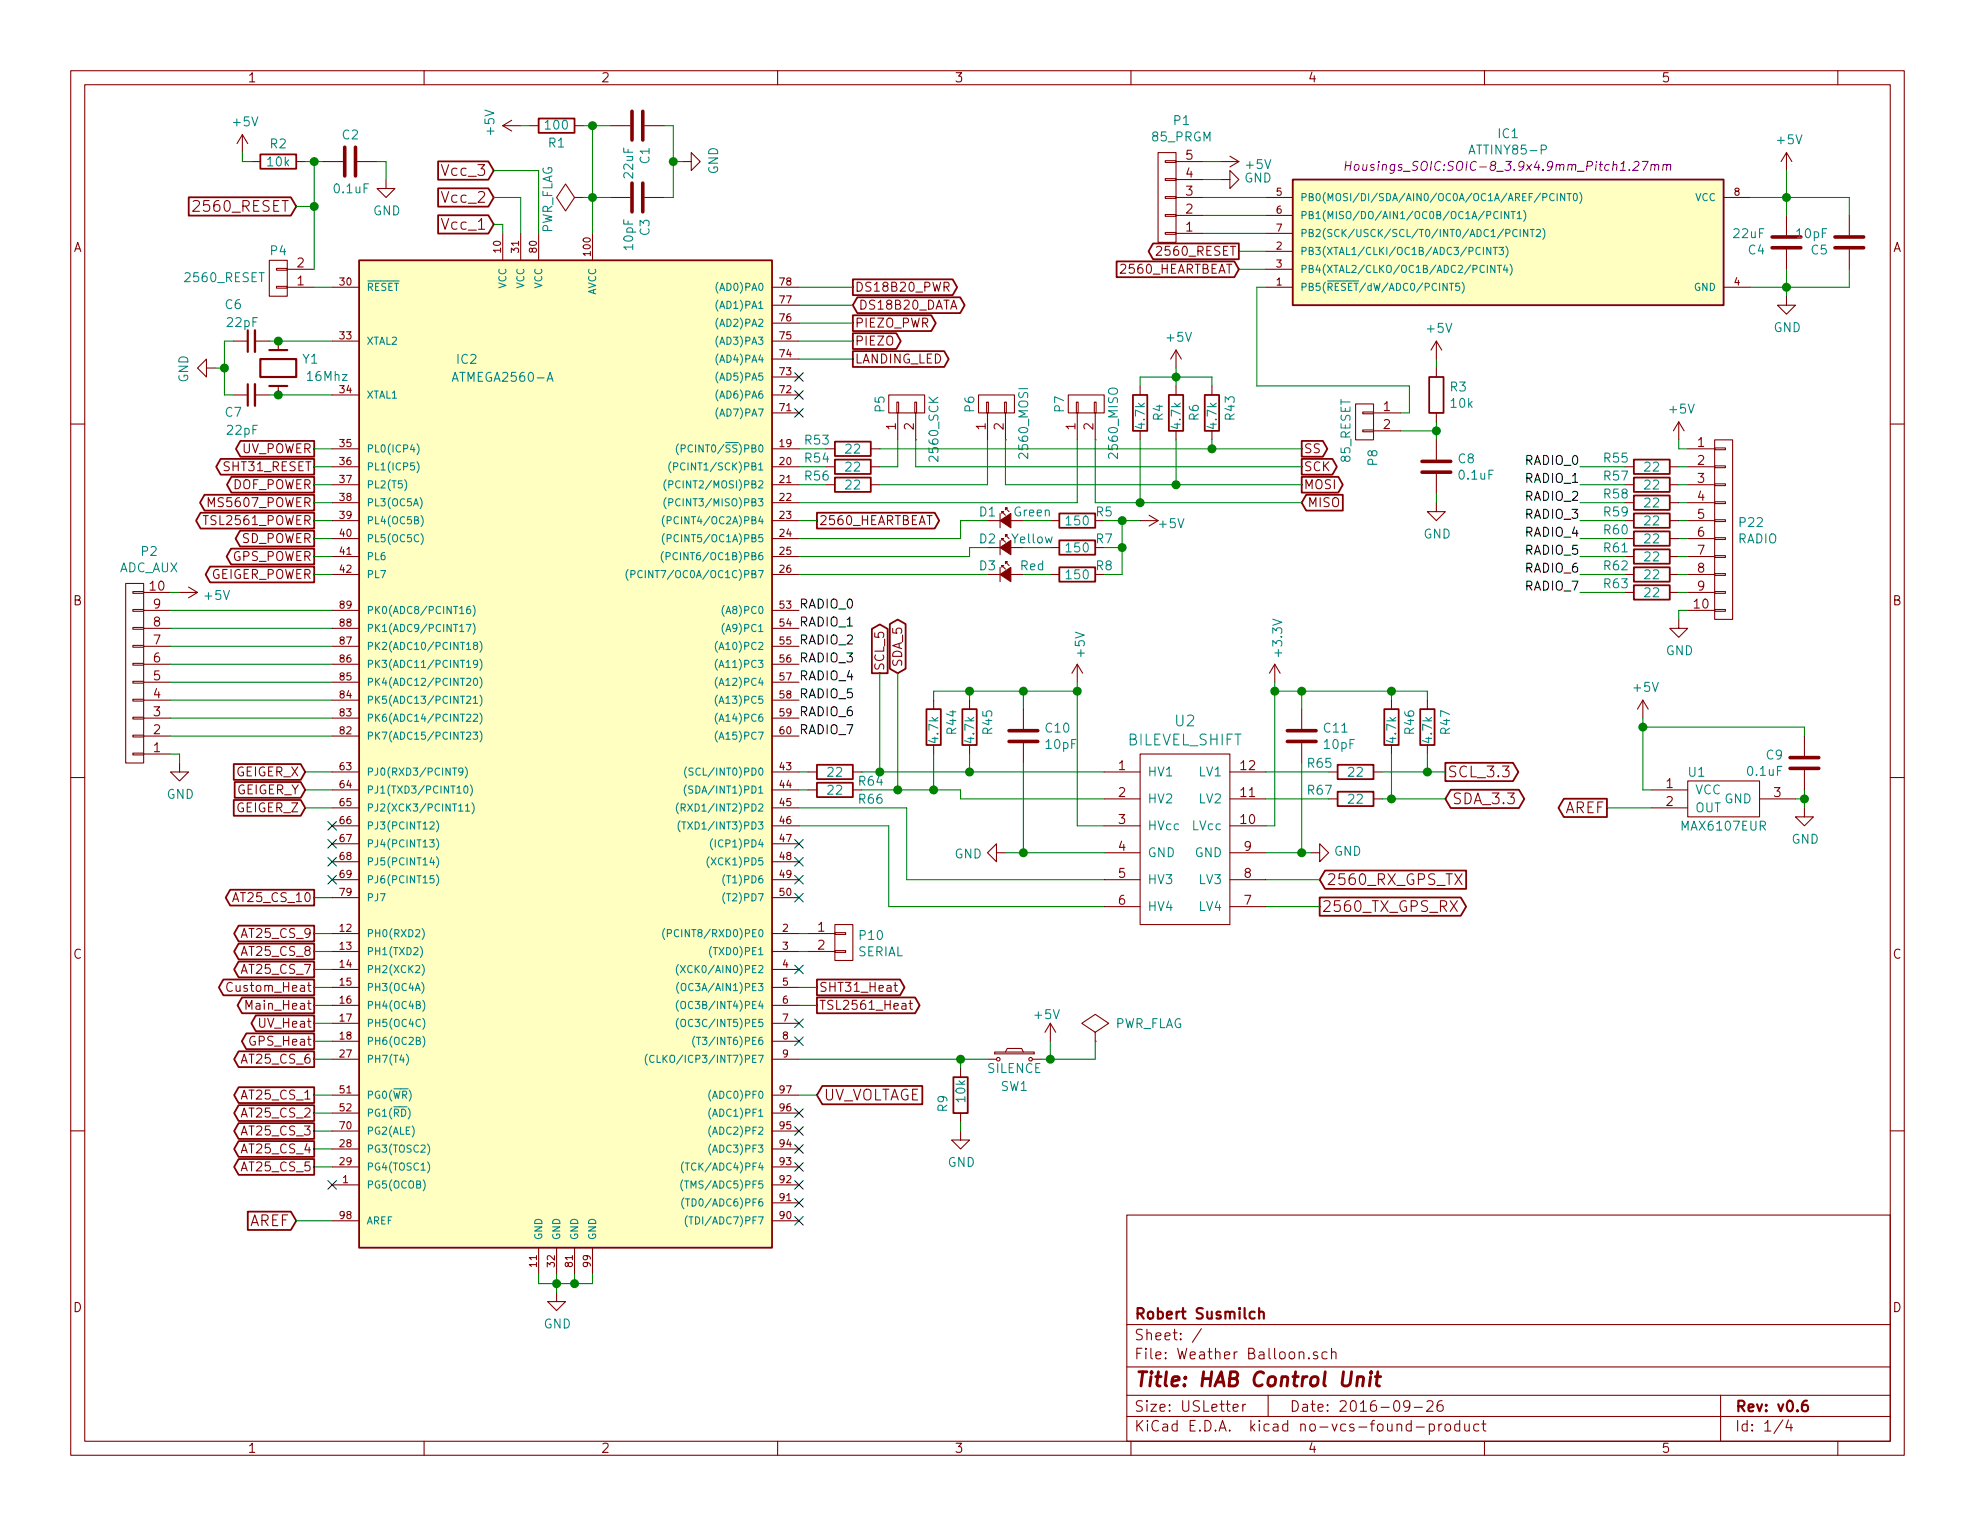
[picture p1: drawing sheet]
EESchema Schematic File Version 2
LIBS:power
LIBS:device
LIBS:transistors
LIBS:conn
LIBS:linear
LIBS:regul
LIBS:74xx
LIBS:cmos4000
LIBS:adc-dac
LIBS:memory
LIBS:xilinx
LIBS:microcontrollers
LIBS:dsp
LIBS:microchip
LIBS:analog_switches
LIBS:motorola
LIBS:texas
LIBS:intel
LIBS:audio
LIBS:interface
LIBS:digital-audio
LIBS:philips
LIBS:display
LIBS:cypress
LIBS:siliconi
LIBS:opto
LIBS:atmel
LIBS:contrib
LIBS:valves
LIBS:Weather
LIBS:Weather Balloon-cache
EELAYER 25 0
EELAYER END
$Descr USLetter 11000 8500
encoding utf-8
Sheet 1 4
Title "HAB Control Unit"
Date "2016-09-26"
Rev "v0.6"
Comp "Robert Susmilch"
Comment1 ""
Comment2 ""
Comment3 ""
Comment4 ""
$EndDescr
$Sheet
S 12350 500  9450 6900
U 57DC68E1
F0 "Heater" 250
F1 "Heater.sch" 250
$EndSheet
Text GLabel 1750 5600 0    50   Output ~ 0
Main_Heat
Text GLabel 1750 5800 0    50   Output ~ 0
GPS_Heat
Text GLabel 1750 5700 0    50   Output ~ 0
UV_Heat
Text GLabel 4550 5600 2    50   Output ~ 0
TSL2561_Heat
Text GLabel 1750 5500 0    50   Output ~ 0
Custom_Heat
$Comp
L ATMEGA2560-A IC2
U 1 1
P 3150 4200
F 0 "IC2" H 2600 6400 50  0000 C CNN
F 1 "ATMEGA2560-A" H 2800 6300 50  0000 C CNN
F 2 "Housings_QFP:TQFP-100_14x14mm_Pitch0.5mm" H 2700 6200 50  0001 C CIN
F 3 "" H 3150 4200 50  0000 C CNN
	1    3150 4200
	1    0    0    -1  
$EndComp
$Comp
L GND #PWR01
U 1 1
P 3100 7200
F 0 "#PWR01" H 3100 6950 50  0001 C CNN
F 1 "GND" H 3105 7027 50  0000 C CNN
F 2 "" H 3100 7200 50  0000 C CNN
F 3 "" H 3100 7200 50  0000 C CNN
	1    3100 7200
	1    0    0    -1  
$EndComp
$Comp
L C C1
U 1 1
P 3550 700
F 0 "C1" H 3665 746 50  0000 L CNN
F 1 "22uF" H 3665 655 50  0000 L CNN
F 2 "Capacitors_Tantalum_SMD:TantalC_SizeC_EIA-6032_HandSoldering" H 3588 550 50  0001 C CNN
F 3 "" H 3550 700 50  0000 C CNN
	1    3550 700 
	0    1    1    0   
$EndComp
$Comp
L C C3
U 1 1
P 3550 1100
F 0 "C3" H 3665 1146 50  0000 L CNN
F 1 "10pF" H 3665 1055 50  0000 L CNN
F 2 "Capacitors_SMD:C_1206_HandSoldering" H 3588 950 50  0001 C CNN
F 3 "" H 3550 1100 50  0000 C CNN
	1    3550 1100
	0    1    1    0   
$EndComp
$Comp
L GND #PWR02
U 1 1
P 3800 900
F 0 "#PWR02" H 3800 650 50  0001 C CNN
F 1 "GND" H 3805 727 50  0000 C CNN
F 2 "" H 3800 900 50  0000 C CNN
F 3 "" H 3800 900 50  0000 C CNN
	1    3800 900 
	0    -1   -1   0   
$EndComp
Text GLabel 1650 6800 0    60   Input ~ 0
AREF
$Comp
L Crystal Y1
U 1 1
P 1550 2050
F 0 "Y1" V 1596 1919 50  0000 R CNN
F 1 "16Mhz" V 1500 1900 50  0000 R CNN
F 2 "Personal:HC-49V" H 1550 2050 50  0001 C CNN
F 3 "" H 1550 2050 50  0000 C CNN
	1    1550 2050
	0    -1   -1   0   
$EndComp
$Comp
L C_Small C7
U 1 1
P 1400 2200
F 0 "C7" V 1300 2300 50  0000 C CNN
F 1 "22pF" V 1200 2250 50  0000 C CNN
F 2 "Capacitors_ThroughHole:C_Disc_D3_P2.5" H 1400 2200 50  0001 C CNN
F 3 "" H 1400 2200 50  0000 C CNN
	1    1400 2200
	0    -1   -1   0   
$EndComp
$Comp
L C_Small C6
U 1 1
P 1400 1900
F 0 "C6" V 1600 2000 50  0000 C CNN
F 1 "22pF" V 1500 1950 50  0000 C CNN
F 2 "Capacitors_ThroughHole:C_Disc_D3_P2.5" H 1400 1900 50  0001 C CNN
F 3 "" H 1400 1900 50  0000 C CNN
	1    1400 1900
	0    -1   -1   0   
$EndComp
$Comp
L GND #PWR03
U 1 1
P 1200 2050
F 0 "#PWR03" H 1200 1800 50  0001 C CNN
F 1 "GND" H 1205 1877 50  0000 C CNN
F 2 "" H 1200 2050 50  0000 C CNN
F 3 "" H 1200 2050 50  0000 C CNN
	1    1200 2050
	0    1    1    0   
$EndComp
$Comp
L R R1
U 1 1
P 3100 700
F 0 "R1" V 3000 700 50  0000 C CNN
F 1 "100" V 3100 700 50  0000 C CNN
F 2 "Resistors_SMD:R_1206_HandSoldering" V 3030 700 50  0001 C CNN
F 3 "" H 3100 700 50  0000 C CNN
	1    3100 700 
	0    -1   -1   0   
$EndComp
$Comp
L +5V #PWR04
U 1 1
P 2900 700
F 0 "#PWR04" H 2900 550 50  0001 C CNN
F 1 "+5V" H 2915 873 50  0000 C CNN
F 2 "" H 2900 700 50  0000 C CNN
F 3 "" H 2900 700 50  0000 C CNN
	1    2900 700 
	0    -1   -1   0   
$EndComp
$Comp
L CONN_01X02 P4
U 1 1
P 1550 1550
F 0 "P4" H 1550 1400 50  0000 C CNN
F 1 "2560_RESET" H 1850 1550 50  0000 C CNN
F 2 "Pin_Headers:Pin_Header_Straight_1x02" H 1550 1550 50  0001 C CNN
F 3 "" H 1550 1550 50  0000 C CNN
	1    1550 1550
	-1   0    0    1   
$EndComp
$Comp
L R R2
U 1 1
P 1550 900
F 0 "R2" V 1450 900 50  0000 C CNN
F 1 "10k" V 1550 900 50  0000 C CNN
F 2 "Resistors_SMD:R_1206_HandSoldering" V 1480 900 50  0001 C CNN
F 3 "" H 1550 900 50  0000 C CNN
	1    1550 900 
	0    1    1    0   
$EndComp
$Comp
L C C2
U 1 1
P 1950 900
F 0 "C2" V 1800 850 50  0000 L CNN
F 1 "0.1uF" V 2100 800 50  0000 L CNN
F 2 "Capacitors_SMD:C_1206_HandSoldering" H 1988 750 50  0001 C CNN
F 3 "" H 1950 900 50  0000 C CNN
	1    1950 900 
	0    1    1    0   
$EndComp
$Comp
L GND #PWR05
U 1 1
P 2150 1000
F 0 "#PWR05" H 2150 750 50  0001 C CNN
F 1 "GND" H 2155 827 50  0000 C CNN
F 2 "" H 2150 1000 50  0000 C CNN
F 3 "" H 2150 1000 50  0000 C CNN
	1    2150 1000
	1    0    0    -1  
$EndComp
$Comp
L +5V #PWR06
U 1 1
P 1350 850
F 0 "#PWR06" H 1350 700 50  0001 C CNN
F 1 "+5V" H 1365 1023 50  0000 C CNN
F 2 "" H 1350 850 50  0000 C CNN
F 3 "" H 1350 850 50  0000 C CNN
	1    1350 850 
	1    0    0    -1  
$EndComp
Text GLabel 1650 1150 0    60   Input ~ 0
2560_RESET
$Comp
L BILEVEL_SHIFT U2
U 1 1
P 6600 4650
F 0 "U2" H 6600 5287 60  0000 C CNN
F 1 "BILEVEL_SHIFT" H 6600 5181 60  0000 C CNN
F 2 "Personal:DIP-12_W7.62mm_LongPads_ALL" H 6750 4500 60  0001 C CNN
F 3 "" H 6750 4500 60  0001 C CNN
	1    6600 4650
	1    0    0    -1  
$EndComp
$Comp
L +5V #PWR07
U 1 1
P 6000 3800
F 0 "#PWR07" H 6000 3650 50  0001 C CNN
F 1 "+5V" V 6015 3928 50  0000 L CNN
F 2 "" H 6000 3800 50  0000 C CNN
F 3 "" H 6000 3800 50  0000 C CNN
	1    6000 3800
	1    0    0    -1  
$EndComp
$Comp
L GND #PWR08
U 1 1
P 7300 4750
F 0 "#PWR08" H 7300 4500 50  0001 C CNN
F 1 "GND" V 7305 4622 50  0000 R CNN
F 2 "" H 7300 4750 50  0000 C CNN
F 3 "" H 7300 4750 50  0000 C CNN
	1    7300 4750
	0    -1   -1   0   
$EndComp
$Comp
L GND #PWR09
U 1 1
P 5600 4750
F 0 "#PWR09" H 5600 4500 50  0001 C CNN
F 1 "GND" V 5605 4622 50  0000 R CNN
F 2 "" H 5600 4750 50  0000 C CNN
F 3 "" H 5600 4750 50  0000 C CNN
	1    5600 4750
	0    1    1    0   
$EndComp
$Comp
L CONN_01X02 P10
U 1 1
P 4700 5250
F 0 "P10" H 4777 5291 50  0000 L CNN
F 1 "SERIAL" H 4777 5200 50  0000 L CNN
F 2 "Pin_Headers:Pin_Header_Straight_1x02" H 4700 5250 50  0001 C CNN
F 3 "" H 4700 5250 50  0000 C CNN
	1    4700 5250
	1    0    0    -1  
$EndComp
Text GLabel 8050 4300 2    60   Output ~ 0
SCL_3.3
Text GLabel 8050 4450 2    60   BiDi ~ 0
SDA_3.3
Text GLabel 7350 4900 2    60   Input ~ 0
2560_RX_GPS_TX
Text GLabel 7350 5050 2    60   Output ~ 0
2560_TX_GPS_RX
Text GLabel 4900 3750 1    50   Output ~ 0
SCL_5
Text GLabel 5000 3750 1    50   BiDi ~ 0
SDA_5
$Comp
L CONN_01X02 P5
U 1 1
P 5050 2250
F 0 "P5" H 5100 2400 50  0000 R CNN
F 1 "2560_SCK" H 5100 2100 50  0000 R CNN
F 2 "Pin_Headers:Pin_Header_Straight_1x02" H 5050 2250 50  0001 C CNN
F 3 "" H 5050 2250 50  0000 C CNN
	1    5050 2250
	0    -1   -1   0   
$EndComp
$Comp
L CONN_01X02 P6
U 1 1
P 5550 2250
F 0 "P6" H 5600 2400 50  0000 R CNN
F 1 "2560_MOSI" H 5650 2100 50  0000 R CNN
F 2 "Pin_Headers:Pin_Header_Straight_1x02" H 5550 2250 50  0001 C CNN
F 3 "" H 5550 2250 50  0000 C CNN
	1    5550 2250
	0    -1   -1   0   
$EndComp
$Comp
L CONN_01X02 P7
U 1 1
P 6050 2250
F 0 "P7" H 6100 2400 50  0000 R CNN
F 1 "2560_MISO" H 6150 2100 50  0000 R CNN
F 2 "Pin_Headers:Pin_Header_Straight_1x02" H 6050 2250 50  0001 C CNN
F 3 "" H 6050 2250 50  0000 C CNN
	1    6050 2250
	0    -1   -1   0   
$EndComp
Text GLabel 7250 2800 2    50   Input ~ 0
MISO
Text GLabel 7250 2700 2    50   Output ~ 0
MOSI
Text GLabel 7250 2600 2    50   Output ~ 0
SCK
Text GLabel 4550 5500 2    50   Output ~ 0
SHT31_Heat
$Sheet
S 3850 -3950 4900 3600
U 57E85DBE
F0 "Aux" 100
F1 "Aux.sch" 100
$EndSheet
Text GLabel 4550 6100 2    60   Input ~ 0
UV_VOLTAGE
Text GLabel 1750 2500 0    50   Output ~ 0
UV_POWER
Text GLabel 2750 1250 0    60   Input ~ 0
Vcc_1
Text GLabel 2750 1100 0    60   Input ~ 0
Vcc_2
Text GLabel 2750 950  0    60   Input ~ 0
Vcc_3
$Comp
L ATTINY85-P IC1
U 1 1
P 8400 1350
F 0 "IC1" H 8400 1957 50  0000 C CNN
F 1 "ATTINY85-P" H 8400 1866 50  0000 C CNN
F 2 "Housings_SOIC:SOIC-8_3.9x4.9mm_Pitch1.27mm" H 8400 1775 50  0000 C CIN
F 3 "" H 8400 1350 50  0000 C CNN
	1    8400 1350
	1    0    0    -1  
$EndComp
Text GLabel 4750 1800 2    50   Output ~ 0
PIEZO_PWR
Text GLabel 4750 1900 2    50   Output ~ 0
PIEZO
Text GLabel 4750 2000 2    50   Output ~ 0
LANDING_LED
Text GLabel 4750 1600 2    50   Output ~ 0
DS18B20_PWR
Text GLabel 4750 1700 2    50   BiDi ~ 0
DS18B20_DATA
$Comp
L C C4
U 1 1
P 9950 1350
F 0 "C4" H 10065 1396 50  0000 L CNN
F 1 "22uF" H 10065 1305 50  0000 L CNN
F 2 "Capacitors_Tantalum_SMD:TantalC_SizeC_EIA-6032_HandSoldering" H 9988 1200 50  0001 C CNN
F 3 "" H 9950 1350 50  0000 C CNN
	1    9950 1350
	-1   0    0    1   
$EndComp
$Comp
L C C5
U 1 1
P 10300 1350
F 0 "C5" H 10415 1396 50  0000 L CNN
F 1 "10pF" H 10415 1305 50  0000 L CNN
F 2 "Capacitors_SMD:C_1206_HandSoldering" H 10338 1200 50  0001 C CNN
F 3 "" H 10300 1350 50  0000 C CNN
	1    10300 1350
	-1   0    0    1   
$EndComp
$Comp
L GND #PWR010
U 1 1
P 9950 1650
F 0 "#PWR010" H 9950 1400 50  0001 C CNN
F 1 "GND" H 9955 1477 50  0000 C CNN
F 2 "" H 9950 1650 50  0000 C CNN
F 3 "" H 9950 1650 50  0000 C CNN
	1    9950 1650
	1    0    0    -1  
$EndComp
$Comp
L +5V #PWR011
U 1 1
P 9950 950
F 0 "#PWR011" H 9950 800 50  0001 C CNN
F 1 "+5V" H 9965 1123 50  0000 C CNN
F 2 "" H 9950 950 50  0000 C CNN
F 3 "" H 9950 950 50  0000 C CNN
	1    9950 950 
	1    0    0    -1  
$EndComp
$Comp
L R R3
U 1 1
P 8000 2200
F 0 "R3" H 8070 2246 50  0000 L CNN
F 1 "10k" H 8070 2155 50  0000 L CNN
F 2 "Resistors_SMD:R_1206_HandSoldering" V 7930 2200 50  0001 C CNN
F 3 "" H 8000 2200 50  0000 C CNN
	1    8000 2200
	1    0    0    -1  
$EndComp
$Comp
L C C8
U 1 1
P 8000 2600
F 0 "C8" H 8115 2646 50  0000 L CNN
F 1 "0.1uF" H 8115 2555 50  0000 L CNN
F 2 "Capacitors_SMD:C_1206_HandSoldering" H 8038 2450 50  0001 C CNN
F 3 "" H 8000 2600 50  0000 C CNN
	1    8000 2600
	1    0    0    -1  
$EndComp
$Comp
L +5V #PWR012
U 1 1
P 8000 2000
F 0 "#PWR012" H 8000 1850 50  0001 C CNN
F 1 "+5V" H 8015 2173 50  0000 C CNN
F 2 "" H 8000 2000 50  0000 C CNN
F 3 "" H 8000 2000 50  0000 C CNN
	1    8000 2000
	1    0    0    -1  
$EndComp
$Comp
L GND #PWR013
U 1 1
P 8000 2800
F 0 "#PWR013" H 8000 2550 50  0001 C CNN
F 1 "GND" H 8005 2627 50  0000 C CNN
F 2 "" H 8000 2800 50  0000 C CNN
F 3 "" H 8000 2800 50  0000 C CNN
	1    8000 2800
	1    0    0    -1  
$EndComp
Text GLabel 6900 1400 0    50   Output ~ 0
2560_RESET
Text GLabel 6900 1500 0    50   Input ~ 0
2560_HEARTBEAT
Text GLabel 4550 2900 2    50   Output ~ 0
2560_HEARTBEAT
$Comp
L R R9
U 1 1
P 5350 6100
F 0 "R9" V 5250 6000 50  0000 L CNN
F 1 "10k" V 5350 6050 50  0000 L CNN
F 2 "Resistors_SMD:R_1206_HandSoldering" V 5280 6100 50  0001 C CNN
F 3 "" H 5350 6100 50  0000 C CNN
	1    5350 6100
	1    0    0    -1  
$EndComp
$Comp
L GND #PWR014
U 1 1
P 5350 6300
F 0 "#PWR014" H 5350 6050 50  0001 C CNN
F 1 "GND" H 5355 6127 50  0000 C CNN
F 2 "" H 5350 6300 50  0000 C CNN
F 3 "" H 5350 6300 50  0000 C CNN
	1    5350 6300
	1    0    0    -1  
$EndComp
$Comp
L +5V #PWR015
U 1 1
P 5850 5800
F 0 "#PWR015" H 5850 5650 50  0001 C CNN
F 1 "+5V" H 5750 5950 50  0000 L CNN
F 2 "" H 5850 5800 50  0000 C CNN
F 3 "" H 5850 5800 50  0000 C CNN
	1    5850 5800
	1    0    0    -1  
$EndComp
Text GLabel 1750 2600 0    50   Output ~ 0
SHT31_RESET
Text GLabel 1750 2700 0    50   Output ~ 0
DOF_POWER
Text GLabel 1750 2800 0    50   Output ~ 0
MS5607_POWER
Text GLabel 1750 2900 0    50   Output ~ 0
TSL2561_POWER
Text GLabel 1750 3000 0    50   Output ~ 0
SD_POWER
Text GLabel 1750 3100 0    50   Output ~ 0
GPS_POWER
$Comp
L R R5
U 1 1
P 6000 2900
F 0 "R5" V 5950 3050 50  0000 C CNN
F 1 "150" V 6000 2900 50  0000 C CNN
F 2 "Resistors_SMD:R_1206_HandSoldering" V 5930 2900 50  0001 C CNN
F 3 "" H 6000 2900 50  0000 C CNN
	1    6000 2900
	0    1    1    0   
$EndComp
$Comp
L +5V #PWR016
U 1 1
P 6350 2900
F 0 "#PWR016" H 6350 2750 50  0001 C CNN
F 1 "+5V" V 6365 3073 50  0000 C CNN
F 2 "" H 6350 2900 50  0000 C CNN
F 3 "" H 6350 2900 50  0000 C CNN
	1    6350 2900
	0    1    1    0   
$EndComp
$Comp
L R R7
U 1 1
P 6000 3050
F 0 "R7" V 5950 3200 50  0000 C CNN
F 1 "150" V 6000 3050 50  0000 C CNN
F 2 "Resistors_SMD:R_1206_HandSoldering" V 5930 3050 50  0001 C CNN
F 3 "" H 6000 3050 50  0000 C CNN
	1    6000 3050
	0    1    1    0   
$EndComp
$Comp
L R R8
U 1 1
P 6000 3200
F 0 "R8" V 5950 3350 50  0000 C CNN
F 1 "150" V 6000 3200 50  0000 C CNN
F 2 "Resistors_SMD:R_1206_HandSoldering" V 5930 3200 50  0001 C CNN
F 3 "" H 6000 3200 50  0000 C CNN
	1    6000 3200
	0    1    1    0   
$EndComp
$Comp
L Led_Small D1
U 1 1
P 5600 2900
F 0 "D1" H 5500 2950 50  0000 C CNN
F 1 "Green" H 5750 2950 50  0000 C CNN
F 2 "LEDs:LED_1206" V 5600 2900 50  0001 C CNN
F 3 "" V 5600 2900 50  0000 C CNN
	1    5600 2900
	1    0    0    -1  
$EndComp
$Comp
L Led_Small D2
U 1 1
P 5600 3050
F 0 "D2" H 5500 3100 50  0000 C CNN
F 1 "Yellow" H 5750 3100 50  0000 C CNN
F 2 "LEDs:LED_1206" V 5600 3050 50  0001 C CNN
F 3 "" V 5600 3050 50  0000 C CNN
	1    5600 3050
	1    0    0    -1  
$EndComp
$Comp
L Led_Small D3
U 1 1
P 5600 3200
F 0 "D3" H 5500 3250 50  0000 C CNN
F 1 "Red" H 5750 3250 50  0000 C CNN
F 2 "LEDs:LED_1206" V 5600 3200 50  0001 C CNN
F 3 "" V 5600 3200 50  0000 C CNN
	1    5600 3200
	1    0    0    -1  
$EndComp
$Comp
L SW_PUSH_SMALL_H SW1
U 1 1
P 5650 5900
F 0 "SW1" H 5650 5750 50  0000 C CNN
F 1 "SILENCE" H 5650 5850 50  0000 C CNN
F 2 "Buttons_Switches_ThroughHole:SW_PUSH-12mm" H 5650 6100 50  0001 C CNN
F 3 "" H 5650 6100 50  0000 C CNN
	1    5650 5900
	1    0    0    -1  
$EndComp
$Comp
L C C10
U 1 1
P 5700 4100
F 0 "C10" H 5815 4146 50  0000 L CNN
F 1 "10pF" H 5815 4055 50  0000 L CNN
F 2 "Capacitors_SMD:C_1206_HandSoldering" H 5738 3950 50  0001 C CNN
F 3 "" H 5700 4100 50  0000 C CNN
	1    5700 4100
	1    0    0    -1  
$EndComp
$Comp
L C C11
U 1 1
P 7250 4100
F 0 "C11" H 7365 4146 50  0000 L CNN
F 1 "10pF" H 7365 4055 50  0000 L CNN
F 2 "Capacitors_SMD:C_1206_HandSoldering" H 7288 3950 50  0001 C CNN
F 3 "" H 7250 4100 50  0000 C CNN
	1    7250 4100
	1    0    0    -1  
$EndComp
$Comp
L +3.3V #PWR017
U 1 1
P 7100 3800
F 0 "#PWR017" H 7100 3650 50  0001 C CNN
F 1 "+3.3V" V 7115 3928 50  0000 L CNN
F 2 "" H 7100 3800 50  0000 C CNN
F 3 "" H 7100 3800 50  0000 C CNN
	1    7100 3800
	1    0    0    -1  
$EndComp
Text GLabel 1750 3200 0    50   Output ~ 0
GEIGER_POWER
$Comp
L PWR_FLAG #FLG018
U 1 1
P 3250 1100
F 0 "#FLG018" H 3250 1195 50  0001 C CNN
F 1 "PWR_FLAG" H 3050 1300 50  0000 L CNN
F 2 "" H 3250 1100 50  0000 C CNN
F 3 "" H 3250 1100 50  0000 C CNN
	1    3250 1100
	0    -1   -1   0   
$EndComp
NoConn ~ 1850 6600
NoConn ~ 1850 4900
NoConn ~ 1850 4800
NoConn ~ 1850 4700
NoConn ~ 1850 4600
NoConn ~ 4450 2200
NoConn ~ 4450 2300
NoConn ~ 4450 5000
NoConn ~ 4450 4900
NoConn ~ 4450 4800
NoConn ~ 4450 4700
NoConn ~ 4450 5400
NoConn ~ 4450 5800
NoConn ~ 4450 5700
NoConn ~ 4450 6800
NoConn ~ 4450 6700
NoConn ~ 4450 6600
NoConn ~ 4450 6500
NoConn ~ 4450 6400
NoConn ~ 4450 6300
NoConn ~ 4450 6200
Text GLabel 7250 2500 2    50   Output ~ 0
SS
$Comp
L +5V #PWR019
U 1 1
P 9150 4000
F 0 "#PWR019" H 9150 3850 50  0001 C CNN
F 1 "+5V" H 9165 4173 50  0000 C CNN
F 2 "" H 9150 4000 50  0000 C CNN
F 3 "" H 9150 4000 50  0000 C CNN
	1    9150 4000
	1    0    0    -1  
$EndComp
$Comp
L GND #PWR020
U 1 1
P 10050 4500
F 0 "#PWR020" H 10050 4250 50  0001 C CNN
F 1 "GND" H 10055 4327 50  0000 C CNN
F 2 "" H 10050 4500 50  0000 C CNN
F 3 "" H 10050 4500 50  0000 C CNN
	1    10050 4500
	1    0    0    -1  
$EndComp
$Comp
L C C9
U 1 1
P 10050 4250
F 0 "C9" H 10165 4296 50  0000 L CNN
F 1 "0.1uF" H 10165 4205 50  0000 L CNN
F 2 "Capacitors_SMD:C_1206_HandSoldering" H 10088 4100 50  0001 C CNN
F 3 "" H 10050 4250 50  0000 C CNN
	1    10050 4250
	-1   0    0    -1  
$EndComp
Text GLabel 8950 4500 0    60   Output ~ 0
AREF
$Sheet
S 9650 -3950 3300 3600
U 57EC94A0
F0 "AT25_EEPROM" 50
F1 "AT25_EEPROM.sch" 50
$EndSheet
Text GLabel 1750 6100 0    50   Output ~ 0
AT25_CS_1
Text GLabel 1750 6200 0    50   Output ~ 0
AT25_CS_2
Text GLabel 1750 6300 0    50   Output ~ 0
AT25_CS_3
Text GLabel 1750 6400 0    50   Output ~ 0
AT25_CS_4
Text GLabel 1750 6500 0    50   Output ~ 0
AT25_CS_5
Text GLabel 1750 5900 0    50   Output ~ 0
AT25_CS_6
Text GLabel 1750 5400 0    50   Output ~ 0
AT25_CS_7
Text GLabel 1750 5300 0    50   Output ~ 0
AT25_CS_8
Text GLabel 1750 5200 0    50   Output ~ 0
AT25_CS_9
Text GLabel 1750 5000 0    50   Output ~ 0
AT25_CS_10
$Comp
L MAX6107EUR U1
U 1 1
P 9600 4450
F 0 "U1" H 9450 4600 50  0000 C CNN
F 1 "MAX6107EUR" H 9600 4300 50  0000 C CNN
F 2 "TO_SOT_Packages_SMD:SOT-23_Handsoldering" H 9575 4200 50  0001 C CNN
F 3 "" H 9575 4200 50  0001 C CNN
	1    9600 4450
	1    0    0    -1  
$EndComp
Text GLabel 1700 4300 0    50   Input ~ 0
GEIGER_X
Text GLabel 1700 4400 0    50   Input ~ 0
GEIGER_Y
Text GLabel 1700 4500 0    50   Input ~ 0
GEIGER_Z
$Comp
L R R4
U 1 1
P 6350 2300
F 0 "R4" V 6450 2250 50  0000 L CNN
F 1 "4.7k" V 6350 2200 50  0000 L CNN
F 2 "Resistors_SMD:R_1206_HandSoldering" V 6280 2300 50  0001 C CNN
F 3 "" H 6350 2300 50  0000 C CNN
	1    6350 2300
	1    0    0    -1  
$EndComp
$Comp
L +5V #PWR021
U 1 1
P 6550 2050
F 0 "#PWR021" H 6550 1900 50  0001 C CNN
F 1 "+5V" H 6565 2223 50  0000 C CNN
F 2 "" H 6550 2050 50  0000 C CNN
F 3 "" H 6550 2050 50  0000 C CNN
	1    6550 2050
	1    0    0    -1  
$EndComp
$Comp
L R R6
U 1 1
P 6550 2300
F 0 "R6" V 6650 2250 50  0000 L CNN
F 1 "4.7k" V 6550 2200 50  0000 L CNN
F 2 "Resistors_SMD:R_1206_HandSoldering" V 6480 2300 50  0001 C CNN
F 3 "" H 6550 2300 50  0000 C CNN
	1    6550 2300
	1    0    0    -1  
$EndComp
$Comp
L R R43
U 1 1
P 6750 2300
F 0 "R43" V 6850 2250 50  0000 L CNN
F 1 "4.7k" V 6750 2200 50  0000 L CNN
F 2 "Resistors_SMD:R_1206_HandSoldering" V 6680 2300 50  0001 C CNN
F 3 "" H 6750 2300 50  0000 C CNN
	1    6750 2300
	1    0    0    -1  
$EndComp
$Comp
L R R46
U 1 1
P 7750 4050
F 0 "R46" V 7850 4000 50  0000 L CNN
F 1 "4.7k" V 7750 3950 50  0000 L CNN
F 2 "Resistors_SMD:R_1206_HandSoldering" V 7680 4050 50  0001 C CNN
F 3 "" H 7750 4050 50  0000 C CNN
	1    7750 4050
	1    0    0    -1  
$EndComp
$Comp
L R R47
U 1 1
P 7950 4050
F 0 "R47" V 8050 4000 50  0000 L CNN
F 1 "4.7k" V 7950 3950 50  0000 L CNN
F 2 "Resistors_SMD:R_1206_HandSoldering" V 7880 4050 50  0001 C CNN
F 3 "" H 7950 4050 50  0000 C CNN
	1    7950 4050
	1    0    0    -1  
$EndComp
$Comp
L R R44
U 1 1
P 5200 4050
F 0 "R44" V 5300 4000 50  0000 L CNN
F 1 "4.7k" V 5200 3950 50  0000 L CNN
F 2 "Resistors_SMD:R_1206_HandSoldering" V 5130 4050 50  0001 C CNN
F 3 "" H 5200 4050 50  0000 C CNN
	1    5200 4050
	1    0    0    -1  
$EndComp
$Comp
L R R45
U 1 1
P 5400 4050
F 0 "R45" V 5500 4000 50  0000 L CNN
F 1 "4.7k" V 5400 3950 50  0000 L CNN
F 2 "Resistors_SMD:R_1206_HandSoldering" V 5330 4050 50  0001 C CNN
F 3 "" H 5400 4050 50  0000 C CNN
	1    5400 4050
	1    0    0    -1  
$EndComp
Wire Wire Line
	3000 7100 3000 7150
Wire Wire Line
	3000 7150 3300 7150
Wire Wire Line
	3300 7150 3300 7100
Wire Wire Line
	3200 7100 3200 7150
Connection ~ 3200 7150
Wire Wire Line
	3100 7100 3100 7200
Connection ~ 3100 7150
Wire Wire Line
	1650 6800 1850 6800
Wire Wire Line
	1500 1900 1850 1900
Wire Wire Line
	1500 2200 1850 2200
Connection ~ 1550 1900
Connection ~ 1550 2200
Wire Wire Line
	1250 2200 1300 2200
Wire Wire Line
	1250 1900 1250 2200
Wire Wire Line
	1250 1900 1300 1900
Wire Wire Line
	1200 2050 1250 2050
Connection ~ 1250 2050
Wire Wire Line
	1750 1600 1850 1600
Wire Wire Line
	1700 900  1800 900 
Wire Wire Line
	2150 1000 2150 900 
Wire Wire Line
	2150 900  2100 900 
Wire Wire Line
	1350 850  1350 900 
Wire Wire Line
	1350 900  1400 900 
Wire Wire Line
	1750 900  1750 1500
Connection ~ 1750 900 
Wire Wire Line
	1650 1150 1750 1150
Connection ~ 1750 1150
Wire Wire Line
	6150 4450 5350 4450
Wire Wire Line
	5350 4450 5350 4400
Wire Wire Line
	7050 4750 7300 4750
Wire Wire Line
	5600 4750 6150 4750
Wire Wire Line
	4500 5200 4450 5200
Wire Wire Line
	4500 5300 4450 5300
Wire Wire Line
	4450 4500 5050 4500
Wire Wire Line
	5050 4500 5050 4900
Wire Wire Line
	5050 4900 6150 4900
Wire Wire Line
	4450 4600 4950 4600
Wire Wire Line
	4950 4600 4950 5050
Wire Wire Line
	4950 5050 6150 5050
Wire Wire Line
	7350 4900 7050 4900
Wire Wire Line
	7350 5050 7050 5050
Connection ~ 5000 4400
Wire Wire Line
	4900 3750 4900 4300
Connection ~ 4900 4300
Wire Wire Line
	5000 2600 5000 2450
Wire Wire Line
	5500 2450 5500 2700
Wire Wire Line
	6000 2450 6000 2800
Wire Wire Line
	6000 2800 4450 2800
Wire Wire Line
	6100 2450 6100 2450
Wire Wire Line
	5600 2450 5600 2450
Wire Wire Line
	5100 2450 5100 2450
Wire Wire Line
	1700 4300 1850 4300
Wire Wire Line
	1700 4500 1850 4500
Wire Wire Line
	3300 700  3300 1300
Wire Wire Line
	3250 1100 3400 1100
Wire Wire Line
	3250 700  3400 700 
Wire Wire Line
	3750 1100 3700 1100
Wire Wire Line
	3750 700  3750 1100
Wire Wire Line
	3750 700  3700 700 
Wire Wire Line
	3800 900  3750 900 
Connection ~ 3750 900 
Wire Wire Line
	2950 700  2900 700 
Connection ~ 3300 1100
Connection ~ 3300 700 
Wire Wire Line
	4450 6100 4550 6100
Wire Wire Line
	2800 1300 2800 1250
Wire Wire Line
	2800 1250 2750 1250
Wire Wire Line
	2900 1300 2900 1100
Wire Wire Line
	2900 1100 2750 1100
Wire Wire Line
	3000 1300 3000 950 
Wire Wire Line
	3000 950  2750 950 
Wire Wire Line
	9750 1600 10300 1600
Wire Wire Line
	9950 1500 9950 1650
Connection ~ 9950 1600
Wire Wire Line
	10300 1600 10300 1500
Wire Wire Line
	9750 1100 10300 1100
Wire Wire Line
	10300 1100 10300 1200
Wire Wire Line
	9950 950  9950 1200
Connection ~ 9950 1100
Wire Wire Line
	7000 1600 7050 1600
Wire Wire Line
	7050 1100 6700 1100
Wire Wire Line
	7050 1200 6700 1200
Wire Wire Line
	7050 1300 6700 1300
Wire Wire Line
	8000 2350 8000 2450
Connection ~ 8000 2400
Wire Wire Line
	8000 2000 8000 2050
Wire Wire Line
	8000 2800 8000 2750
Wire Wire Line
	6900 1400 7050 1400
Wire Wire Line
	4450 5900 5500 5900
Wire Wire Line
	5350 5900 5350 5950
Wire Wire Line
	5350 6250 5350 6300
Connection ~ 5350 5900
Wire Wire Line
	5850 5800 5850 5900
Wire Wire Line
	5800 5900 6100 5900
Wire Wire Line
	1750 2500 1850 2500
Wire Wire Line
	1750 2600 1850 2600
Wire Wire Line
	1750 3100 1850 3100
Wire Wire Line
	1750 3000 1850 3000
Wire Wire Line
	1750 2900 1850 2900
Wire Wire Line
	1750 2800 1850 2800
Wire Wire Line
	1750 2700 1850 2700
Wire Wire Line
	4750 1600 4450 1600
Wire Wire Line
	4450 1700 4750 1700
Wire Wire Line
	4750 1800 4450 1800
Wire Wire Line
	4450 1900 4750 1900
Wire Wire Line
	4750 2000 4450 2000
Wire Wire Line
	6900 1500 7050 1500
Wire Wire Line
	1750 5600 1850 5600
Wire Wire Line
	1750 5700 1850 5700
Wire Wire Line
	1750 5800 1850 5800
Wire Wire Line
	1750 5500 1850 5500
Wire Wire Line
	5500 3200 4450 3200
Wire Wire Line
	5500 3050 5400 3050
Wire Wire Line
	5400 3050 5400 3100
Wire Wire Line
	5400 3100 4450 3100
Wire Wire Line
	5500 2900 5350 2900
Wire Wire Line
	5350 2900 5350 3000
Wire Wire Line
	5350 3000 4450 3000
Wire Wire Line
	5700 3050 5850 3050
Wire Wire Line
	5700 3200 5850 3200
Wire Wire Line
	5700 2900 5850 2900
Wire Wire Line
	6250 3200 6150 3200
Wire Wire Line
	6150 3050 6250 3050
Connection ~ 6250 3050
Wire Wire Line
	6150 2900 6350 2900
Connection ~ 6250 2900
Wire Wire Line
	4550 5600 4450 5600
Wire Wire Line
	4550 5500 4450 5500
Wire Wire Line
	6000 4600 6150 4600
Wire Wire Line
	6000 3800 6000 4600
Wire Wire Line
	5700 3850 5700 3950
Wire Wire Line
	5200 3850 6000 3850
Connection ~ 6000 3850
Wire Wire Line
	5700 4250 5700 4750
Connection ~ 5700 4750
Wire Wire Line
	7100 3800 7100 4600
Wire Wire Line
	7100 4600 7050 4600
Wire Wire Line
	7250 4250 7250 4750
Connection ~ 7250 4750
Wire Wire Line
	7250 3950 7250 3850
Wire Wire Line
	7100 3850 7950 3850
Connection ~ 7100 3850
Wire Wire Line
	4900 2500 7250 2500
Wire Wire Line
	10050 4400 10050 4500
Wire Wire Line
	10050 4450 10000 4450
Wire Wire Line
	9150 4000 9150 4400
Wire Wire Line
	9150 4400 9200 4400
Wire Wire Line
	10050 4100 10050 4050
Wire Wire Line
	10050 4050 9150 4050
Connection ~ 9150 4050
Connection ~ 10050 4450
Wire Wire Line
	8950 4500 9200 4500
Wire Wire Line
	1850 5400 1750 5400
Wire Wire Line
	1750 5300 1850 5300
Wire Wire Line
	1750 5200 1850 5200
Wire Wire Line
	1750 5000 1850 5000
Wire Wire Line
	1750 5900 1850 5900
Wire Wire Line
	1750 6100 1850 6100
Wire Wire Line
	1750 6200 1850 6200
Wire Wire Line
	1750 6300 1850 6300
Wire Wire Line
	1750 6400 1850 6400
Wire Wire Line
	1750 6500 1850 6500
Wire Wire Line
	1850 3200 1750 3200
Wire Wire Line
	1700 4400 1850 4400
Wire Wire Line
	6100 2800 7250 2800
Wire Wire Line
	6100 2800 6100 2450
Wire Wire Line
	5600 2450 5600 2700
Wire Wire Line
	5600 2700 7250 2700
Wire Wire Line
	5100 2600 7250 2600
Wire Wire Line
	5100 2600 5100 2450
Wire Wire Line
	6350 2150 6350 2100
Wire Wire Line
	6350 2450 6350 2800
Connection ~ 6350 2800
Wire Wire Line
	6350 2100 6750 2100
Wire Wire Line
	6750 2100 6750 2150
Wire Wire Line
	6550 2050 6550 2150
Connection ~ 6550 2100
Wire Wire Line
	6550 2450 6550 2700
Connection ~ 6550 2700
Wire Wire Line
	7950 3850 7950 3900
Connection ~ 7250 3850
Wire Wire Line
	7750 3900 7750 3850
Connection ~ 7750 3850
Wire Wire Line
	7750 4200 7750 4450
Connection ~ 7750 4450
Wire Wire Line
	7950 4200 7950 4300
Connection ~ 7950 4300
Wire Wire Line
	5000 3750 5000 4400
Wire Wire Line
	5200 3900 5200 3850
Connection ~ 5700 3850
Wire Wire Line
	5400 3900 5400 3850
Connection ~ 5400 3850
Wire Wire Line
	5200 4200 5200 4400
Connection ~ 5200 4400
Wire Wire Line
	5400 4300 5400 4200
Connection ~ 5400 4300
Wire Wire Line
	6250 2900 6250 3200
Text Label 4450 3500 0    50   ~ 0
RADIO_1
Text Label 4450 3600 0    50   ~ 0
RADIO_2
Text Label 4450 3700 0    50   ~ 0
RADIO_3
Text Label 4450 3800 0    50   ~ 0
RADIO_4
Text Label 4450 3900 0    50   ~ 0
RADIO_5
Text Label 4450 4000 0    50   ~ 0
RADIO_6
Text Label 4450 4100 0    50   ~ 0
RADIO_7
Text Label 4450 3400 0    50   ~ 0
RADIO_0
$Comp
L CONN_01X10 P22
U 1 1
P 9600 2950
F 0 "P22" H 9678 2991 50  0000 L CNN
F 1 "RADIO" H 9678 2900 50  0000 L CNN
F 2 "Pin_Headers:Pin_Header_Straight_1x10" H 9600 2950 50  0001 C CNN
F 3 "" H 9600 2950 50  0000 C CNN
	1    9600 2950
	1    0    0    -1  
$EndComp
Text Label 8800 2600 2    50   ~ 0
RADIO_0
Text Label 8800 2700 2    50   ~ 0
RADIO_1
Text Label 8800 2800 2    50   ~ 0
RADIO_2
Text Label 8800 2900 2    50   ~ 0
RADIO_3
Text Label 8800 3000 2    50   ~ 0
RADIO_4
Text Label 8800 3100 2    50   ~ 0
RADIO_5
Text Label 8800 3200 2    50   ~ 0
RADIO_6
Text Label 8800 3300 2    50   ~ 0
RADIO_7
$Comp
L GND #PWR022
U 1 1
P 9350 3450
F 0 "#PWR022" H 9350 3200 50  0001 C CNN
F 1 "GND" H 9355 3277 50  0000 C CNN
F 2 "" H 9350 3450 50  0000 C CNN
F 3 "" H 9350 3450 50  0000 C CNN
	1    9350 3450
	1    0    0    -1  
$EndComp
Wire Wire Line
	9350 3450 9350 3400
Wire Wire Line
	9350 3400 9400 3400
$Comp
L +5V #PWR023
U 1 1
P 9350 2450
F 0 "#PWR023" H 9350 2300 50  0001 C CNN
F 1 "+5V" H 9365 2623 50  0000 C CNN
F 2 "" H 9350 2450 50  0000 C CNN
F 3 "" H 9350 2450 50  0000 C CNN
	1    9350 2450
	1    0    0    -1  
$EndComp
Wire Wire Line
	9350 2450 9350 2500
Wire Wire Line
	9350 2500 9400 2500
Wire Wire Line
	6750 2500 6750 2450
Connection ~ 6750 2500
$Comp
L PWR_FLAG #FLG024
U 1 1
P 6100 5800
F 0 "#FLG024" H 6100 5895 50  0001 C CNN
F 1 "PWR_FLAG" H 6400 5900 50  0000 C CNN
F 2 "" H 6100 5800 50  0000 C CNN
F 3 "" H 6100 5800 50  0000 C CNN
	1    6100 5800
	1    0    0    -1  
$EndComp
Wire Wire Line
	6100 5900 6100 5800
Connection ~ 5850 5900
$Comp
L R R53
U 1 1
P 4750 2500
F 0 "R53" V 4700 2300 50  0000 C CNN
F 1 "22" V 4750 2500 50  0000 C CNN
F 2 "Resistors_SMD:R_1206_HandSoldering" V 4680 2500 50  0001 C CNN
F 3 "" H 4750 2500 50  0000 C CNN
	1    4750 2500
	0    1    1    0   
$EndComp
$Comp
L R R54
U 1 1
P 4750 2600
F 0 "R54" V 4700 2400 50  0000 C CNN
F 1 "22" V 4750 2600 50  0000 C CNN
F 2 "Resistors_SMD:R_1206_HandSoldering" V 4680 2600 50  0001 C CNN
F 3 "" H 4750 2600 50  0000 C CNN
	1    4750 2600
	0    1    1    0   
$EndComp
$Comp
L R R56
U 1 1
P 4750 2700
F 0 "R56" V 4700 2500 50  0000 C CNN
F 1 "22" V 4750 2700 50  0000 C CNN
F 2 "Resistors_SMD:R_1206_HandSoldering" V 4680 2700 50  0001 C CNN
F 3 "" H 4750 2700 50  0000 C CNN
	1    4750 2700
	0    1    1    0   
$EndComp
Wire Wire Line
	4600 2600 4450 2600
Wire Wire Line
	4600 2500 4450 2500
Wire Wire Line
	4600 2700 4450 2700
Wire Wire Line
	4900 2600 5000 2600
Wire Wire Line
	5500 2700 4900 2700
$Comp
L R R64
U 1 1
P 4650 4300
F 0 "R64" V 4700 4500 50  0000 C CNN
F 1 "22" V 4650 4300 50  0000 C CNN
F 2 "Resistors_SMD:R_1206_HandSoldering" V 4580 4300 50  0001 C CNN
F 3 "" H 4650 4300 50  0000 C CNN
	1    4650 4300
	0    1    1    0   
$EndComp
$Comp
L R R66
U 1 1
P 4650 4400
F 0 "R66" V 4700 4600 50  0000 C CNN
F 1 "22" V 4650 4400 50  0000 C CNN
F 2 "Resistors_SMD:R_1206_HandSoldering" V 4580 4400 50  0001 C CNN
F 3 "" H 4650 4400 50  0000 C CNN
	1    4650 4400
	0    1    1    0   
$EndComp
Wire Wire Line
	4450 4400 4500 4400
Wire Wire Line
	4450 4300 4500 4300
Wire Wire Line
	5350 4400 4800 4400
Wire Wire Line
	4800 4300 6150 4300
$Comp
L R R65
U 1 1
P 7550 4300
F 0 "R65" V 7500 4100 50  0000 C CNN
F 1 "22" V 7550 4300 50  0000 C CNN
F 2 "Resistors_SMD:R_1206_HandSoldering" V 7480 4300 50  0001 C CNN
F 3 "" H 7550 4300 50  0000 C CNN
	1    7550 4300
	0    1    1    0   
$EndComp
$Comp
L R R67
U 1 1
P 7550 4450
F 0 "R67" V 7500 4250 50  0000 C CNN
F 1 "22" V 7550 4450 50  0000 C CNN
F 2 "Resistors_SMD:R_1206_HandSoldering" V 7480 4450 50  0001 C CNN
F 3 "" H 7550 4450 50  0000 C CNN
	1    7550 4450
	0    1    1    0   
$EndComp
Wire Wire Line
	7400 4450 7050 4450
Wire Wire Line
	7050 4300 7400 4300
Wire Wire Line
	7700 4300 8050 4300
Wire Wire Line
	7700 4450 8050 4450
$Comp
L R R55
U 1 1
P 9200 2600
F 0 "R55" V 9150 2400 50  0000 C CNN
F 1 "22" V 9200 2600 50  0000 C CNN
F 2 "Resistors_SMD:R_1206_HandSoldering" V 9130 2600 50  0001 C CNN
F 3 "" H 9200 2600 50  0000 C CNN
	1    9200 2600
	0    1    1    0   
$EndComp
$Comp
L R R57
U 1 1
P 9200 2700
F 0 "R57" V 9150 2500 50  0000 C CNN
F 1 "22" V 9200 2700 50  0000 C CNN
F 2 "Resistors_SMD:R_1206_HandSoldering" V 9130 2700 50  0001 C CNN
F 3 "" H 9200 2700 50  0000 C CNN
	1    9200 2700
	0    1    1    0   
$EndComp
$Comp
L R R58
U 1 1
P 9200 2800
F 0 "R58" V 9150 2600 50  0000 C CNN
F 1 "22" V 9200 2800 50  0000 C CNN
F 2 "Resistors_SMD:R_1206_HandSoldering" V 9130 2800 50  0001 C CNN
F 3 "" H 9200 2800 50  0000 C CNN
	1    9200 2800
	0    1    1    0   
$EndComp
$Comp
L R R59
U 1 1
P 9200 2900
F 0 "R59" V 9150 2700 50  0000 C CNN
F 1 "22" V 9200 2900 50  0000 C CNN
F 2 "Resistors_SMD:R_1206_HandSoldering" V 9130 2900 50  0001 C CNN
F 3 "" H 9200 2900 50  0000 C CNN
	1    9200 2900
	0    1    1    0   
$EndComp
$Comp
L R R60
U 1 1
P 9200 3000
F 0 "R60" V 9150 2800 50  0000 C CNN
F 1 "22" V 9200 3000 50  0000 C CNN
F 2 "Resistors_SMD:R_1206_HandSoldering" V 9130 3000 50  0001 C CNN
F 3 "" H 9200 3000 50  0000 C CNN
	1    9200 3000
	0    1    1    0   
$EndComp
$Comp
L R R61
U 1 1
P 9200 3100
F 0 "R61" V 9150 2900 50  0000 C CNN
F 1 "22" V 9200 3100 50  0000 C CNN
F 2 "Resistors_SMD:R_1206_HandSoldering" V 9130 3100 50  0001 C CNN
F 3 "" H 9200 3100 50  0000 C CNN
	1    9200 3100
	0    1    1    0   
$EndComp
$Comp
L R R62
U 1 1
P 9200 3200
F 0 "R62" V 9150 3000 50  0000 C CNN
F 1 "22" V 9200 3200 50  0000 C CNN
F 2 "Resistors_SMD:R_1206_HandSoldering" V 9130 3200 50  0001 C CNN
F 3 "" H 9200 3200 50  0000 C CNN
	1    9200 3200
	0    1    1    0   
$EndComp
$Comp
L R R63
U 1 1
P 9200 3300
F 0 "R63" V 9150 3100 50  0000 C CNN
F 1 "22" V 9200 3300 50  0000 C CNN
F 2 "Resistors_SMD:R_1206_HandSoldering" V 9130 3300 50  0001 C CNN
F 3 "" H 9200 3300 50  0000 C CNN
	1    9200 3300
	0    1    1    0   
$EndComp
Wire Wire Line
	9350 3200 9400 3200
Wire Wire Line
	9400 3300 9350 3300
Wire Wire Line
	9050 3300 8800 3300
Wire Wire Line
	8800 3200 9050 3200
Wire Wire Line
	8800 3100 9050 3100
Wire Wire Line
	8800 3000 9050 3000
Wire Wire Line
	8800 2900 9050 2900
Wire Wire Line
	8800 2800 9050 2800
Wire Wire Line
	8800 2700 9050 2700
Wire Wire Line
	8800 2600 9050 2600
Wire Wire Line
	9350 2600 9400 2600
Wire Wire Line
	9400 2700 9350 2700
Wire Wire Line
	9350 2800 9400 2800
Wire Wire Line
	9400 2900 9350 2900
Wire Wire Line
	9350 3000 9400 3000
Wire Wire Line
	9400 3100 9350 3100
Wire Wire Line
	7000 2150 7000 1600
Wire Wire Line
	7850 2150 7000 2150
Wire Wire Line
	8000 2400 7800 2400
Wire Wire Line
	7850 2150 7850 2300
Wire Wire Line
	7850 2300 7800 2300
$Comp
L CONN_01X02 P8
U 1 1
P 7600 2350
F 0 "P8" V 7550 2150 50  0000 C CNN
F 1 "85_RESET" V 7700 2300 50  0000 C CNN
F 2 "Pin_Headers:Pin_Header_Straight_1x02" H 7600 2350 50  0001 C CNN
F 3 "" H 7600 2350 50  0000 C CNN
	1    7600 2350
	-1   0    0    -1  
$EndComp
$Comp
L CONN_01X05 P1
U 1 1
P 6500 1100
F 0 "P1" H 6419 675 50  0000 C CNN
F 1 "85_PRGM" H 6419 766 50  0000 C CNN
F 2 "Pin_Headers:Pin_Header_Straight_1x05" H 6500 1100 50  0001 C CNN
F 3 "" H 6500 1100 50  0000 C CNN
	1    6500 1100
	-1   0    0    1   
$EndComp
$Comp
L GND #PWR025
U 1 1
P 6800 1000
F 0 "#PWR025" H 6800 750 50  0001 C CNN
F 1 "GND" V 6805 872 50  0000 R CNN
F 2 "" H 6800 1000 50  0000 C CNN
F 3 "" H 6800 1000 50  0000 C CNN
	1    6800 1000
	0    -1   -1   0   
$EndComp
$Comp
L +5V #PWR026
U 1 1
P 6800 900
F 0 "#PWR026" H 6800 750 50  0001 C CNN
F 1 "+5V" V 6815 1028 50  0000 L CNN
F 2 "" H 6800 900 50  0000 C CNN
F 3 "" H 6800 900 50  0000 C CNN
	1    6800 900 
	0    1    1    0   
$EndComp
Wire Wire Line
	6800 900  6700 900 
Wire Wire Line
	6800 1000 6700 1000
$Comp
L CONN_01X10 P2
U 1 1
P 750 3750
F 0 "P2" H 669 3075 50  0000 C CNN
F 1 "ADC_AUX" H 669 3166 50  0000 C CNN
F 2 "Pin_Headers:Pin_Header_Straight_1x10" H 750 3750 50  0001 C CNN
F 3 "" H 750 3750 50  0000 C CNN
	1    750  3750
	-1   0    0    1   
$EndComp
Wire Wire Line
	1850 4100 950  4100
Wire Wire Line
	1850 4000 950  4000
Wire Wire Line
	950  3900 1850 3900
Wire Wire Line
	1850 3800 950  3800
Wire Wire Line
	950  3700 1850 3700
Wire Wire Line
	1850 3600 950  3600
Wire Wire Line
	950  3500 1850 3500
Wire Wire Line
	1850 3400 950  3400
$Comp
L GND #PWR027
U 1 1
P 1000 4250
F 0 "#PWR027" H 1000 4000 50  0001 C CNN
F 1 "GND" H 1005 4077 50  0000 C CNN
F 2 "" H 1000 4250 50  0000 C CNN
F 3 "" H 1000 4250 50  0000 C CNN
	1    1000 4250
	1    0    0    -1  
$EndComp
Wire Wire Line
	1000 4250 1000 4200
Wire Wire Line
	1000 4200 950  4200
$Comp
L +5V #PWR028
U 1 1
P 1000 3300
F 0 "#PWR028" H 1000 3150 50  0001 C CNN
F 1 "+5V" V 1015 3428 50  0000 L CNN
F 2 "" H 1000 3300 50  0000 C CNN
F 3 "" H 1000 3300 50  0000 C CNN
	1    1000 3300
	0    1    1    0   
$EndComp
Wire Wire Line
	1000 3300 950  3300
Wire Wire Line
	4550 2900 4450 2900
NoConn ~ 4450 2100
$EndSCHEMATC
